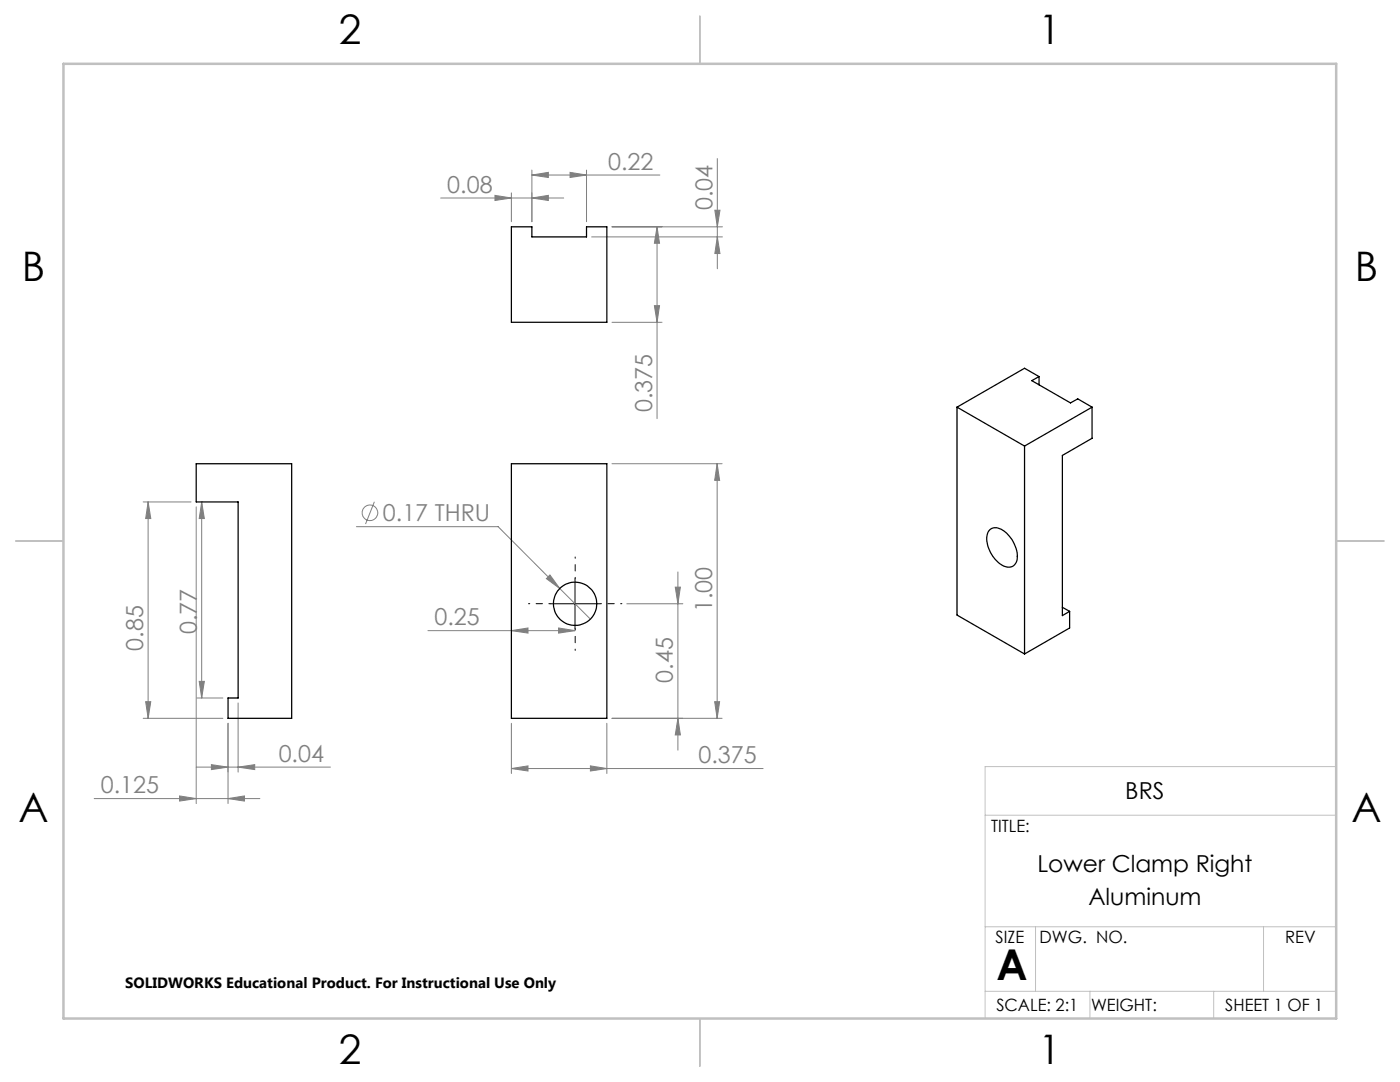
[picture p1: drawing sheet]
<svg xmlns="http://www.w3.org/2000/svg" width="279mm" height="216mm" viewBox="0 0 279 216" stroke-linecap="round" stroke-linejoin="round" font-family="sans-serif">
<g fill="none" stroke="#808080" stroke-width=".2">
<path d="M87.9 39.5h24.6M98.8 39l3.3 .5-3.3 .5zM102.1 38.5v5.7M106.2 39.5l3.2-.5v1zM106.2 34.9l3.2-.5v1zM106.2 33.9v10.3M106.2 34.9h25.5M113.8 34.4l3.3 .5-3.3 .5zM117.1 33.9v10.3M143.2 31.6v22M118.1 47.3h26.1M122.1 45.3h22.1"/>
<path d="M131.1 45.3l.5 3.2h-1zM131.1 45.3v38.2M142.7 41.9h1l-.5 3.4zM143.2 47.3l.5 3.3h-1zM122.1 64.3h10M130.6 61h1l-.5 3.3zM122.1 92.5h22M143.1 92.5v50.8M143.1 92.5l.5 3.3h-1zM28.6 100.2h9.5M29.6 100.2l.5 3.3h-1zM29.6 100.2v43.1"/>
<path d="M39.2 101.1v59.2M40.3 100.2l.5 3.3h-1zM40.3 100.2v39.1M71.1 105.1h28.3l12.3 12.3M74.7 100.1l-1.7 4.5M109.7 114.7l2 2.7-2.7-1.9zM111.7 117.4l6.1 6.1M134.8 117.2h1l-.5 3.3zM135.3 114.1v35.6M39.3 139.3h5.2M39.8 136h1l-.5 3.3zM85.4 125.8h29.4"/>
<path d="M102.1 125.8l3.3-.5v1zM111.5 125.3l3.3 .5-3.3 .5zM125.1 120.5h11.2M18.8 159.3h33.1M28.6 143.3h15.9M29.1 140h1l-.5 3.3zM35.8 158.8l3.4 .5-3.4 .5zM39.2 153.1h26.7M42.2 152.6l3.3 .5-3.3 .5zM45.5 159.3l3.3-.5v1zM45.5 144.3v16M47.5 153.1l3.3-.5v1z"/>
<path d="M47.5 140.3v13.8M102.1 153.4l3.3-.6v1zM102.1 144.3v10M102.1 153.4h50.2M117.8 152.8l3.3 .6-3.3 .4zM121.1 144.3v10M122.1 143.3h22M135.3 143.3l.5 3.3h-1zM142.6 140h1l-.5 3.3z"/>
<circle cx="73.8" cy="102.3" r="1.55"/>
</g>
<path d="M114.8 115.5v-4.4M109.8 120.5h-4.3M114.8 125.5v4.3M119.8 120.5h4.3" fill="none" stroke="#000" stroke-width=".2" stroke-dasharray="15.2 1.3 1.3 1.3" stroke-dashoffset="15"/>
<path d="M114.8 115.5v10M109.8 120.5h10" fill="none" stroke="#000" stroke-width=".2"/>
<path d="M266.7 153h-70.1v50.2M196.6 162.7h70.1M196.6 197.8h70.1M196.6 184.9h70.1M206.7 184.9v12.9M217.5 197.8v5.4M242.2 197.8v5.4M252.2 184.9v12.9" fill="none" stroke="#c0c0c0" stroke-width=".2"/>
<path d="M139.7 3.2v9.5M3.1 107.9h9.6M266.7 107.9h9.5M139.7 203.2v9.6" fill="none" stroke="#c0c0c0" stroke-width=".25"/>
<path d="M12.7 12.7h254v190.5h-254z" fill="none" stroke="#c0c0c0" stroke-width=".5"/>
<g fill="#808080">
<path d="M106.2 39.5l3.2-.5v1zM98.8 39l3.3 .5-3.3 .5z"/>
<path d="M47.5 153.1l3.3-.5v1zM42.2 152.6l3.3 .5-3.3 .5z"/>
<path d="M102.1 153.4l3.3-.6v1zM117.8 152.8l3.3 .6-3.3 .4zM109.7 114.7l-.7 .8 2.7 1.9zM35.8 158.8l3.4 .5-3.4 .5zM45.5 159.3l3.3-.5v1z"/>
<path d="M106.2 34.9l3.2-.5v1zM113.8 34.4l3.3 .5-3.3 .5z"/>
<path d="M111.5 125.3l3.3 .5-3.3 .5zM102.1 125.8l3.3-.5v1z"/>
<path d="M130.6 61h1l-.5 3.3zM131.1 45.3l.5 3.2h-1zM143.2 47.3l.5 3.3h-1zM142.7 41.9h1l-.5 3.4z"/>
<path d="M142.6 140h1l-.5 3.3zM143.1 92.5l.5 3.3h-1z"/>
<path d="M134.8 117.2h1l-.5 3.3zM135.3 143.3l.5 3.3h-1zM29.6 100.2l.5 3.3h-1zM29.1 140h1l-.5 3.3zM40.3 100.2l.5 3.3h-1zM39.8 136h1l-.5 3.3z"/>
</g>
<g fill="none" stroke="#000" stroke-width=".25">
<path d="M102.1 45.3h4.1v2h10.9v-2h4v19h-19zM207.4 75.1l-2.9-1.6-13.5 7.7M207.4 75.1l-1.5 .9 7.7 4.4 1.5-.8 2.8 1.6M207.4 75.1v1.7M39.2 92.5h19v50.8h-12.7v-4h2v-39.1h-8.3zM102.1 92.5h19v50.8h-19zM191 81.2v41.5l13.5 7.8M191 81.2l13.5 7.8M204.5 89v41.5M217.9 81.2l-13.4 7.8M217.9 81.2v6.3l-5.9 3.4v31.9l1.5-.8M197.5 105.7a2.3 2.3 0 0 1 3.2 .5 6.1 6.1 0 0 1 2.1 6 1.89 1.89 0 0 1-3 .4 6.3 6.3 0 0 1-2.7-6.2z"/>
<path d="M212 121.2l1.5 .8M213.5 122v3.3l-9 5.2"/>
<circle cx="114.8" cy="120.5" r="4.3"/>
</g>
<text font-size="8.5" x="198.9" y="195.5">A</text>
<g font-size="8.1">
<text x="67.6" y="8.9">2</text>
<text x="207.3" y="8.9">1</text>
<text x="4.4" y="56.2">B</text>
<text x="270.4" y="56.2">B</text>
<text x="3.7" y="164.1">A</text>
<text x="269.7" y="164.1">A</text>
<text x="67.6" y="212.4">2</text>
<text x="207.3" y="212.4">1</text>
</g>
<g font-size="4.7" fill="#808080">
<text x="121.3" y="33.9">0.22</text>
<text x="89.3" y="38.5">0.08</text>
<text x="142.2" y="42" transform="rotate(-90 142.2 42)">0.04</text>
<text x="130.1" y="82.2" transform="rotate(-90 130.1 82.2)">0.375</text>
<text x="76.4" y="104">0.17 THRU</text>
<text x="86.7" y="124.8">0.25</text>
<text x="142.1" y="122.2" transform="rotate(-90 142.1 122.2)">1.00</text>
<text x="28.6" y="129.8" transform="rotate(-90 28.6 129.8)">0.85</text>
<text x="39.3" y="126.5" transform="rotate(-90 39.3 126.5)">0.77</text>
<text x="134.3" y="136.2" transform="rotate(-90 134.3 136.2)">0.45</text>
<text x="55.6" y="152">0.04</text>
<text x="139.4" y="152.3">0.375</text>
<text x="20.1" y="158.3">0.125</text>
</g>
<g font-size="4.7">
<text x="224.6" y="159.5">BRS</text>
<text x="207" y="174">Lower Clamp Right</text>
<text x="217.2" y="180.7">Aluminum</text>
</g>
<g font-size="3.4">
<text x="197.8" y="166">TITLE:</text>
<text x="198.7" y="188.1">SIZE</text>
<text x="207.5" y="188.1">DWG. NO.</text>
<text x="256.5" y="188.2">REV</text>
<text x="198.8" y="201.7">SCALE: 2:1</text>
<text x="217.7" y="201.8">WEIGHT:</text>
<text x="244.5" y="201.7">SHEET 1 OF 1</text>
</g>
<text font-size="3" x="25" y="197.2">SOLIDWORKS Educational Product. For Instructional Use Only</text>
</svg>
